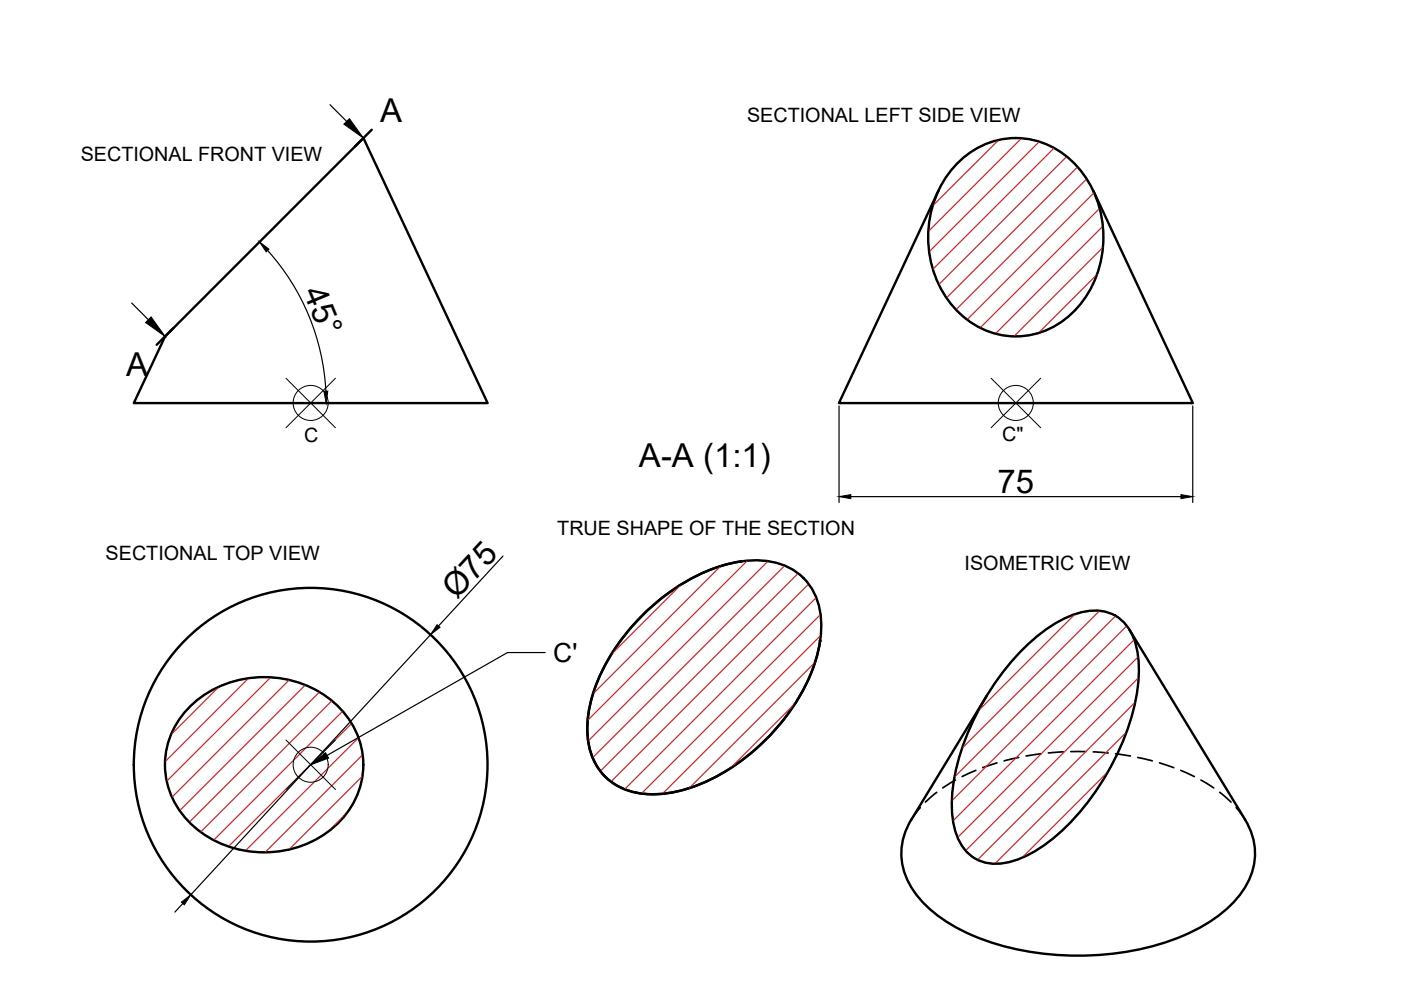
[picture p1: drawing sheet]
<svg xmlns="http://www.w3.org/2000/svg" width="297mm" height="210mm" viewBox="0 0 297 210" stroke-linecap="round" stroke-linejoin="round" font-family="sans-serif">
<!-- layer: MD_Visible -->
<g fill="none" stroke="#000" stroke-width=".51">
<path d="M203.4 34.2a17.1 17.1 0 0 1 26.2 2.5 22.9 22.9 0 0 1-3.5 30.8 17.1 17.1 0 0 1-24.9-3.7 23 23 0 0 1 2.2-29.6zM199 40.4l-21.1 45.1h75l-21.1-45.1M35.5 70.9l41.6-41.6 26.3 56.2h-75l6.6-14.2zM157.1 119a38.6 38.6 0 0 0-21 11.5 39.5 39.5 0 0 0-11.3 20.2 16.5 16.5 0 0 0 2.5 12.8l.9 1.1M136.2 130.5a39.4 39.4 0 0 1 20.6-11.4 16 16 0 0 1 12.4 2.5 13.5 13.5 0 0 1 4.9 11 32.8 32.8 0 0 1-7 18.7 43.7 43.7 0 0 1-21.5 16 19.9 19.9 0 0 1-13.5-.1 12.9 12.9 0 0 1-7.6-12.6 32.8 32.8 0 0 1 7-18.7l3-3.7zM173.9 135.9a38.6 38.6 0 0 1-11.5 20.9 39.5 39.5 0 0 1-20.2 11.3 16.5 16.5 0 0 1-12.8-2.4l-1.2-1.2M217.3 137.3a26.8 26.8 0 0 1 12.5-7.6 8.7 8.7 0 0 1 10.8 6.2 26.8 26.8 0 0 1-.3 14.7 54.3 54.3 0 0 1-17.5 27.5 19.4 19.4 0 0 1-12.2 5 8.6 8.6 0 0 1-7.9-6.4 26.8 26.8 0 0 1 .3-14.7 55.7 55.7 0 0 1 14.3-24.7zM239.5 133.6l24.5 40.2M39.9 150.2a22.8 22.8 0 0 1 33.3 1.2 17.1 17.1 0 0 1-3.6 24.9 22.9 22.9 0 0 1-30.8-3.4 16.9 16.9 0 0 1 1.1-22.7zM209.2 147.6l-16 26.2a13.6 13.6 0 0 0 1.9 16.8 35.3 35.3 0 0 0 17.2 9.9 61.3 61.3 0 0 0 38.6-2.1 27.9 27.9 0 0 0 13.2-10.4 13.2 13.2 0 0 0-.1-14.2"/>
<circle cx="65.9" cy="162.1" r="37.5"/>
</g>
<!-- layer: MD_Hidden -->
<g fill="none" stroke="#000" stroke-width=".36">
<path d="M220.7 159.8l-3.1 .5M225.4 159.4l-3.1 .3M227 159.4h3.2M231.8 159.4l3.2 .3M236.5 159.8l3.2 .5M195.1 171.2l-1.9 2.6M198.6 168l-2.4 2.1M202.6 165.4l-2.7 1.7M206.9 163.3l-2.9 1.3M211.4 161.7l-3 1.1M216 160.6l-3.1 .7M241.2 160.6l3.1 .7"/>
<path d="M245.8 161.7l3.1 1.1M250.3 163.3l2.9 1.3M254.6 165.4l2.7 1.7M258.6 168l2.4 2.1M262.1 171.2l1.9 2.6"/>
</g>
<!-- layer: MD_Visible -->
<g fill="#000" stroke="#000" stroke-width=".21">
<circle cx="157.1" cy="119.1" r=".24"/>
<circle cx="173.9" cy="135.9" r=".24"/>
</g>
<!-- layer: 0 -->
<g fill="none" stroke="#cd2027" stroke-width=".25">
<path d="M211.7 29.7l-13.9 13.9M216.6 29.3l-19.7 19.7M220.4 30l-23.4 23.4M223.5 31.4l-25.7 25.7M226.2 33.2l-27.1 27.1M228.5 35.4l-27.8 27.8M230.4 37.9l-27.7 27.8M232 40.8l-27 27M232.6 58.2l-12.4 12.4M233.2 44.2l-25.4 25.3M233.8 48l-22.7 22.8M233.9 52.4l-18.9 18.9"/>
<path d="M158.4 118.9l-33.8 33.8M162.8 119l-38.1 38.1M166.4 119.9l-40.7 40.7M144.4 124l-14.7 14.7M152.8 120l-27 27.1M169.2 121.6l-41.9 41.9M171.4 123.8l-41.9 41.9M173 126.7l-40.6 40.6M174 130.3l-38 37.9M174 134.7l-33.6 33.6M227.9 130.2l-20.5 20.6M233.1 129.5l-29.1 29.2"/>
<path d="M236.5 130.6l-34.1 34.2M238.9 132.7l-37.1 37.1M240.5 135.6l-38.4 38.4M241.3 139.3l-38.3 38.3M46.4 145.6l-10.1 10.1M52.7 143.8l-17.7 17.7M57.4 143.6l-22 22M61.3 144.2l-24.8 24.8M64.7 145.2l-26.6 26.7M67.7 146.7l-27.6 27.6M70.4 148.6l-27.8 27.8M72.7 150.8l-27.4 27.3"/>
<path d="M74.6 153.4l-26.1 26.1M76 156.4l-24 24M168.7 149l-13.9 14M172.8 140.4l-26.7 26.7M238.9 155.2l-28 27.9M240.7 148.9l-33.4 33.4M241.4 143.7l-36.7 36.7M73.7 172.2l-4.2 4.2M76.9 164.5l-15.6 15.6M76.9 160l-20.7 20.7M234.9 163.7l-18.2 18.2"/>
</g>
<path d="M203.4 34.2a17.1 17.1 0 0 1 26.2 2.5 22.9 22.9 0 0 1-3.5 30.8 17.1 17.1 0 0 1-24.9-3.7 23 23 0 0 1 2.2-29.6zM56.7 53.1a48.3 48.3 0 0 1 12.4 29.8M177.9 86.1v20.4M252.9 86.1v20.4M106.6 117.9l-13.6 14.8M180.4 105.3h70M91.3 134.6l-50.8 55.1M115.6 138.4h-8l-38.3 21.8M136.2 130.5a39.3 39.3 0 0 1 20.5-11.4 15.5 15.5 0 0 1 13.6 3.5 14.6 14.6 0 0 1 3.7 11.8 36.1 36.1 0 0 1-9.9 20.6 39.9 39.9 0 0 1-22.2 13.1 15.5 15.5 0 0 1-13.6-3.5 14.6 14.6 0 0 1-3.7-11.8 36.1 36.1 0 0 1 9.9-20.6zM217.3 137.2a26.8 26.8 0 0 1 12.5-7.5 8.7 8.7 0 0 1 10.8 6.2 26.8 26.8 0 0 1-.3 14.6 54.3 54.3 0 0 1-17.5 27.6 19.4 19.4 0 0 1-12.2 5 8.6 8.6 0 0 1-7.9-6.4 26.8 26.8 0 0 1 .3-14.7 55.7 55.7 0 0 1 14.3-24.8zM39.9 150.2a22.8 22.8 0 0 1 33.3 1.2 17.1 17.1 0 0 1-3.6 24.9 22.9 22.9 0 0 1-30.8-3.4 16.9 16.9 0 0 1 1.1-22.7zM38.8 191.6l-1.7 1.8" fill="none" stroke="#000" stroke-width=".25"/>
<!-- layer: MD_Annotation -->
<path d="M78.8 27.5l-3.5 3.5M36.8 69.6l-3.6 3.5" fill="none" stroke="#000" stroke-width=".51"/>
<path d="M70 22.2l3.5 3.5M27.9 64.3l3.6 3.5" fill="none" stroke="#000" stroke-width=".25"/>
<path d="M72.9 26.3l1.2-1.1 2.9 4.1zM32 67.2l3 4.1-4.1-2.9z" fill="#000" stroke="#000" stroke-width=".21"/>
<!-- layer: 0 -->
<path d="M55 51.3l2 1.5-.6 .6zM68.7 82.9h.8l-.3 2.5zM177.9 105.3l2.5-.4v.8zM250.4 104.9l2.5 .4-2.5 .4zM92.7 132.5l.6 .5-2 1.6zM65.9 162.2l3.1-2.6 .7 1.1zM38.5 191.3l2-1.6-1.4 2.1z" fill="#000" stroke="#000" stroke-width=".21"/>
<g fill="none" stroke="#000" stroke-width=".21">
<path d="M60.6 80.2l10.5 10.5M71.1 80.2l-10.5 10.5M210.1 80.2l10.5 10.5M220.6 80.2l-10.5 10.5M60.6 156.9l10.5 10.5M71.1 156.9l-10.5 10.5"/>
<circle cx="65.9" cy="85.4" r="3.7"/>
<circle cx="215.4" cy="85.4" r="3.7"/>
<circle cx="65.9" cy="162.1" r="3.7"/>
</g>
<g font-size="7">
<text x="80.6" y="25.9">A</text>
<text x="64.2" y="62" transform="rotate(67 64.2 62)">45°</text>
<text x="26.8" y="79.7">A</text>
<text x="135.5" y="99.1">A-A (1:1)</text>
<text x="211.5" y="104.6">75</text>
<text x="96.9" y="127.3" transform="rotate(-47 96.9 127.3)">Ø75</text>
</g>
<text font-size="5.6" x="117.3" y="140.4">C'</text>
<g font-size="4.2">
<text x="158.4" y="25.9">SECTIONAL LEFT SIDE VIEW</text>
<text x="17.1" y="34.2">SECTIONAL FRONT VIEW</text>
<text x="64.5" y="93.8">C</text>
<text x="212.5" y="93.5">C&quot;</text>
<text x="118.2" y="113.4">TRUE SHAPE OF THE SECTION</text>
<text x="22.4" y="118.7">SECTIONAL TOP VIEW</text>
<text x="204.5" y="120.7">ISOMETRIC VIEW</text>
</g>
</svg>
